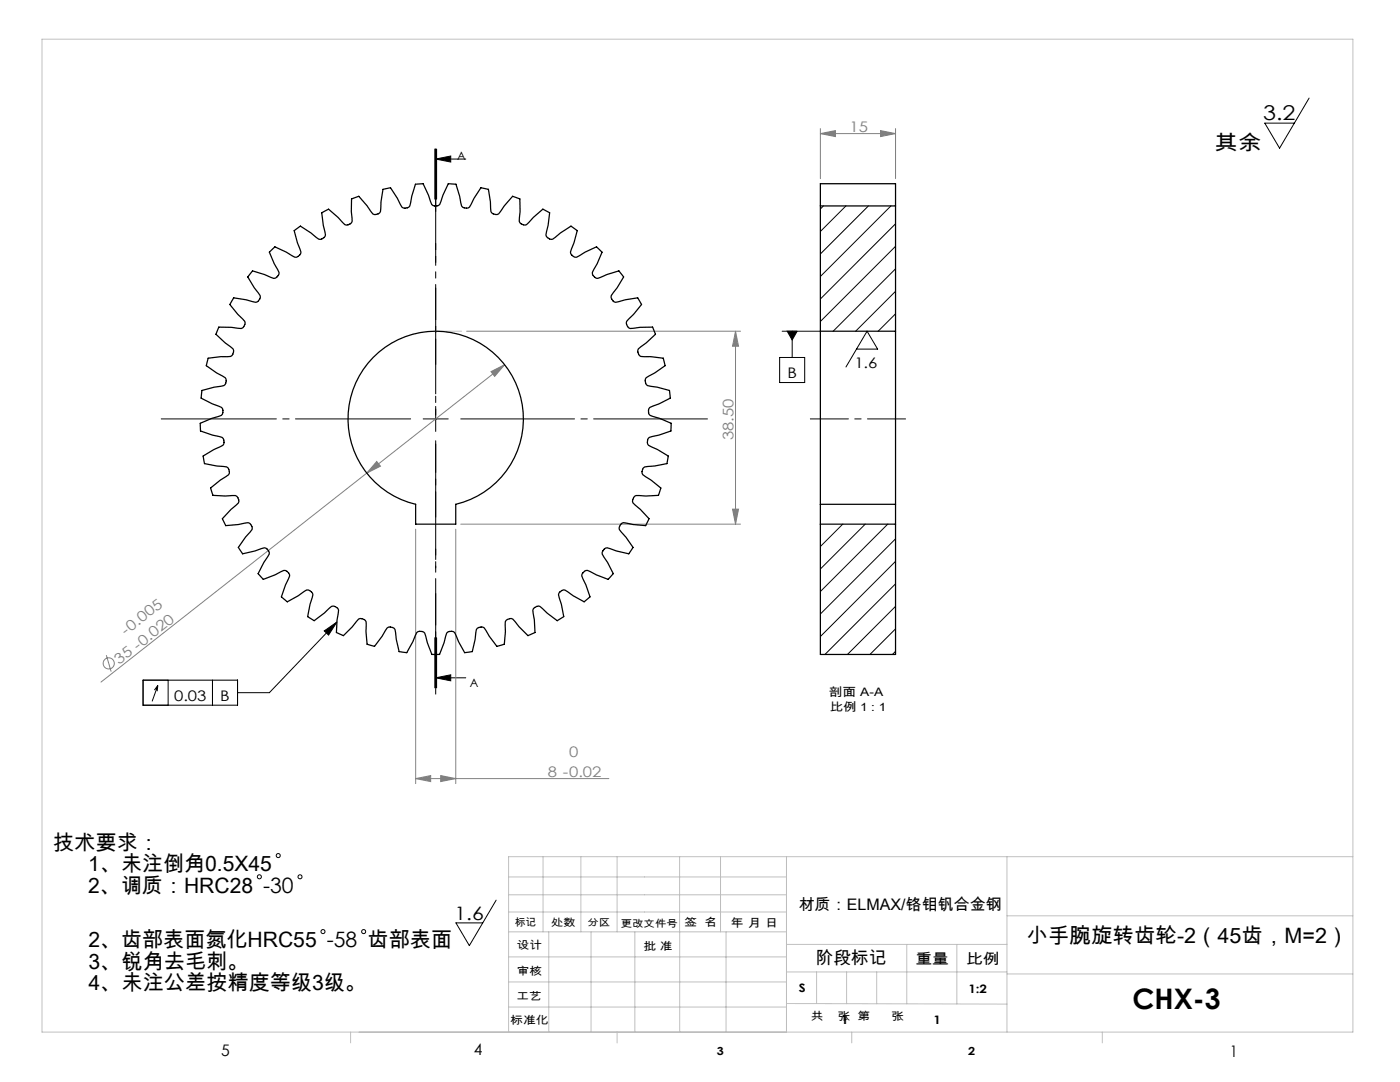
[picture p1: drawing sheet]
<svg xmlns="http://www.w3.org/2000/svg" width="279mm" height="216mm" viewBox="0 0 279 216" stroke-linecap="round" stroke-linejoin="round" font-family="sans-serif">
<g fill="none" stroke="#808080" stroke-width=".2">
<path d="M163.7 26.7l3-.6v1.2zM163.7 25.7v10M163.7 26.7h15M175.7 26.1l3 .6-3 .6zM178.7 25.7v10M93.1 66.1h54.7M98 74.2l2.7-1.4-2 2.3zM100.7 72.8l-27.5 21.6M146.8 66.1v38.5M146.8 66.1l.6 3h-1.2zM73.2 94.4l-53 41.7M75.2 92.1l.7 .9-2.7 1.4z"/>
<path d="M83 105.6v50.8M91 105.6v50.8M92 104.6h55.8M146.2 101.6h1.2l-.6 3zM21.2 130.7l1 3.3M83 155.4l3-.6v1.2zM83 155.4h38.5M88 154.8l3 .6-3 .6z"/>
<circle cx="21.7" cy="132.4" r="1.11"/>
</g>
<g fill="none" stroke="#000" stroke-width=".2">
<path d="M261.3 19.6l-5.9 10-3-5h5.9M86.8 29.7v10M87 31.7h6M87 31.7l3-.6v1.2zM87 29.7v10M87.1 29.7v10M155.6 71.3h5v5h-5zM156.1 66.1h7.6M157.1 66.1h2l-1 1.7zM158.1 66.1v5.2M170.9 69.7h4.2l-2.1-3.6-4.2 7.1M84.5 83.6h5"/>
<path d="M87 81.1v5M28.6 135.7h18.8v5h-18.8zM31.5 136.8l-.7 .9M31.5 136.8l-.1 1.1M31.5 136.8l-1.1 3.1M33.6 135.7v5M42.4 135.7v5M64.7 125.9l2.5-1.8-1.6 2.6zM67.2 124.1l-13.4 14.1h-6.4M86.8 127.3v10M87 135.3h6M87 135.3l3-.6v1.2z"/>
<path d="M87 127.3v10M87.1 127.3v10zM99 179.6l-5.3 9.1-2.7-4.5h5.3"/>
<circle cx="51.8" cy="175" r=".4"/>
<circle cx="55.5" cy="170.7" r=".4"/>
<circle cx="59.9" cy="175" r=".4"/>
<circle cx="64.5" cy="185.9" r=".4"/>
<circle cx="72.6" cy="185.9" r=".4"/>
</g>
<path d="M87 78.6v-47.5" fill="none" stroke="#000" stroke-width=".2" stroke-dasharray="30.5 1.3 1.3 1.3" stroke-dashoffset="8.7"/>
<path d="M82 83.6h-49.8" fill="none" stroke="#000" stroke-width=".2" stroke-dasharray="30.5 1.3 1.3 1.3" stroke-dashoffset="7.5"/>
<path d="M87 88.6v49.9" fill="none" stroke="#000" stroke-width=".2" stroke-dasharray="30.5 1.3 1.3 1.3" stroke-dashoffset="7.4"/>
<path d="M92 83.6h49.2" fill="none" stroke="#000" stroke-width=".2" stroke-dasharray="30.5 1.3 1.3 1.3" stroke-dashoffset="7.8"/>
<path d="M161.7 83.6h19" fill="none" stroke="#000" stroke-width=".2" stroke-dasharray="30.5 1.3 1.3 1.3" stroke-dashoffset="22.9"/>
<path d="M87 29.7v107.6" fill="none" stroke="#000" stroke-width=".2" stroke-dasharray="6.3 1.3 1.3 1.3 5.1" stroke-dashoffset="2.8"/>
<g fill="none" stroke="#c0c0c0" stroke-width=".2">
<path d="M8.4 7.8h261.6v198.1h-261.6zM87 66.1h5.1M101.5 178.5h55.5M101.5 175h55.5M108.4 170.9v15M115.9 170.9v15M123.2 170.9v15M135.6 170.9v15M143.8 170.9v15M157 170.9v35M201 170.9v35M270 170.9h-168.5v35"/>
<path d="M101.5 195.9h55.5M101.5 190.9h55.5M101.5 185.9h55.5M101.5 182h55.5M109.5 185.9v20M118 185.9v20M126.7 185.9v20M135.7 185.9v20M144.9 185.9v20M157 188.4h44M157 193.9h44M163 193.9v6.4"/>
<path d="M169 193.9v6.4M175 193.9v6.4M181 188.4v11.9M191 188.4v11.9M201 194.3h69M201 182.7h69M70 205.9v2.2M101.5 200.9h55.5M123.2 205.9v2.2M157 200.2l44 .2M170 205.9v2.2M220 205.9v2.2"/>
</g>
<g fill="#000">
<path d="M87 31.7l3-.6v1.2zM87 135.3l3-.6v1.2z"/>
<path d="M64.7 125.9l2.5-1.8-1.6 2.6zM157.1 66.1l1 1.7 1-1.7z"/>
</g>
<g fill="#808080">
<path d="M146.8 66.1l.6 3h-1.2zM146.2 101.6h1.2l-.6 3z"/>
<path d="M83 155.4l3-.6v1.2zM88 154.8l3 .6-3 .6zM163.7 26.7l3-.6v1.2zM175.7 26.1l3 .6-3 .6z"/>
<path d="M98 74.2l.7 .9 2-2.3zM75.2 92.1l-2 2.3 2.7-1.4z"/>
</g>
<path d="M53.8 50.3l1.1-1 2.2 1 1.7 1h.4l.6-.4 .3-.6-.7-1.8-.7-2.5 1.3-.9 2.1 1.4 1.5 1.2 .3 .1 .7-.4 .4-.5-.5-1.9-.3-2.5 1.4-.8 1.9 1.7 1.3 1.4 .3 .1 .8-.2 .4-.5-.2-2 .1-2.5 1.4-.5 1.7 1.9 1.1 1.6 .6 .1 .7-.3 .2-.3 .1-1.9 .4-2.5 1.5-.3 1.4 2.1 .9 1.7 .6 .2 .8-.1 .2-.3 .4-1.9 .7-2.4 1.5-.1 1.1 2.2 .7 1.9 .5 .3 .8-.1 .2-.2 .7-1.9 1.1-2.2 1.5 .1 .7 2.4 .4 1.9 .5 .4h.8l.3-.2 .9-1.7 1.4-2.1 1.5 .3 .4 2.5 .1 1.9 .2 .3 .7 .3 .6-.1 1.1-1.6 1.7-1.9 1.1 .4 .3 .1 .1 2.5-.2 2 .4 .5 .8 .2 .3-.1 1.3-1.4 1.9-1.7 1.4 .8-.3 2.5-.4 1.9 .3 .5 .7 .4 .3-.1 1.5-1.2 2.2-1.4 1.2 .9-.7 2.5-.7 1.8 .1 .3 .5 .6 .7 .1 1.7-1 2.2-1 .6 .5 .6 .5-1 2.3-1 1.8 .2 .6 .6 .5 .3 .1 1.8-.8 2.4-.7 1 1.2-1.3 2.1-1.2 1.6-.1 .3 .4 .7 .6 .3 1.9-.5 2.5-.4 .7 1.4-1.5 1.9-1.4 1.4-.1 .3 .3 .8 .5 .3 1.9-.2h2.5l.2 .3 .4 1.1-1.8 1.7-1.6 1.2-.1 .6 .3 .8 .3 .1 2 .1 2.5 .3 .3 1.5-2 1.4-1.7 1-.2 .3v.7l.4 .5 2 .4 2.4 .6 .2 1.5-2.3 1.2-1.8 .7-.2 .3-.1 .7 .3 .6 1.9 .6 2.3 1v1.5l-2.4 .8-1.9 .5-.2 .2-.2 .8 .2 .6 1.8 .8 2.2 1.3-.3 1.5-2.5 .5-1.9 .2-.3 .2-.3 .7 .2 .6 1.6 1.1 2 1.6-.5 1.4-2.5 .2-2-.1-.3 .1-.3 .7v.7l1.5 1.3 1.7 1.8-.6 1.4-2.6-.2-1.9-.4-.5 .3-.3 .8v.3l1.3 1.5 1.4 2-.8 1.3-2.5-.6-1.8-.6-.6 .3-.4 .6v.4l1 1.6 1.2 2.3-1 1.1-2.4-.9-1.8-.9-.6 .2-.5 .6v.3l.8 1.8 .8 2.4-1.1 1-2.2-1.2-1.7-1.2-.6 .1-.6 .6v.3l.5 1.9 .5 2.4-1.3 .9-2-1.6-1.5-1.3-.3-.1-.7 .3-.4 .5 .3 2 .2 2.5-1.1 .5-.3 .1-1.8-1.7-1.3-1.6-.6-.1-.7 .4-.2 .3 .1 1.9-.3 2.6-1.4 .4-1.6-2-1-1.7-.3-.2-.7 .1-.5 .4-.3 2-.5 2.4-1.6 .2-1.2-2.2-.8-1.8-.2-.2h-.8l-.6 .3-.5 1.9-.9 2.4h-.7h-.8l-.9-2.4-.5-1.9-.6-.3h-.8l-.2 .2-.8 1.8-1.2 2.2-1.5-.2-.6-2.4-.3-2-.5-.4-.7-.1-.3 .2-1 1.7-1.6 2-1.4-.4-.3-2.6 .1-1.9-.2-.3-.7-.4-.6 .1-1.3 1.6-1.8 1.7-.3-.1-1.1-.5 .2-2.5 .3-2-.4-.5-.7-.3-.3 .1-1.5 1.3-2 1.6-1.3-.9 .5-2.4 .5-1.9v-.3l-.6-.6-.6-.1-1.7 1.2-2.2 1.2-1.1-1 .8-2.4 .8-1.8v-.3l-.5-.6-.6-.2-1.8 .9-2.4 .9-1-1.1 1.2-2.3 1-1.6v-.4l-.4-.6-.6-.3-1.8 .6-2.5 .6-.8-1.3 1.4-2 1.3-1.5 .1-.3-.4-.8-.5-.3-1.9 .4-2.5 .2-.7-1.4 1.7-1.8 1.5-1.3v-.7l-.3-.7-.3-.1-2 .1-2.5-.2-.5-1.4 2-1.6 1.6-1.1 .2-.6-.3-.7-.3-.2-1.9-.2-2.5-.5-.3-1.5 2.2-1.3 1.8-.8 .2-.6-.1-.8-.3-.2-1.9-.5-2.4-.8v-1.5l2.3-1 1.9-.6 .3-.6-.1-.7-.2-.3-1.8-.7-2.3-1.2 .2-1.5 2.4-.6 2-.4 .4-.5v-.7l-.1-.3-1.8-1-2-1.4 .3-1.5 2.5-.3 2-.1 .3-.1 .3-.8-.1-.6-1.6-1.2-1.8-1.7 .3-.7 .3-.7h2.5l1.9 .2 .6-.3 .2-.8-.1-.3-1.3-1.4-1.6-1.9 .7-1.4 2.5 .4 1.9 .5 .6-.3 .4-.7-.1-.3-1.2-1.6-1.3-2.1 1-1.2 2.4 .7 1.8 .8 .3-.1 .6-.5 .2-.6-1-1.8zM163.7 41.1v-4.4h15v4.4M163.7 41.1h15M163.7 41.1v25M178.7 41.1v25M74.5 71.3a17.5 17.5 0 0 1 27.7 3.7 17.5 17.5 0 0 1-11.2 25.6v4h-8v-4a17.5 17.5 0 0 1-8.5-29.3zM163.7 66.1v34.5M163.7 66.1h15M178.7 66.1v34.5M163.7 104.6h15M163.7 100.6v30h15v-30M163.7 100.6h15" fill="none" stroke="#000" stroke-width=".25"/>
<g fill="none" stroke="#000" stroke-width=".2">
<path d="M164.3 41.1l-.6 .6M168.8 41.1l-5.1 5.1M173.3 41.1l-9.6 9.6M177.8 41.1l-14.1 14.1M178.7 44.7l-15 15M178.7 49.1l-15 15M178.7 53.6l-12.4 12.5M178.7 58.1l-7.9 8M178.7 62.6l-3.4 3.5M168.2 104.6l-4.5 4.5M172.7 104.6l-9 8.9M177.2 104.6l-13.5 13.4"/>
<path d="M178.7 107.5l-15 15M178.7 112l-15 15M178.7 116.5l-14.1 14.1M178.7 121l-9.6 9.6M178.7 125.5l-5.1 5.1M178.7 130l-.6 .6"/>
</g>
<text font-size="5.6" x="226" y="201.3">CHX-3</text>
<g font-size="4.2">
<text x="10.6" y="169.6">技术要求：</text>
<text x="17.6" y="173.9">1、未注倒角0.5X45</text>
<text x="17.6" y="178.1">2、调质：HRC28 -30</text>
<text x="17.6" y="189">2、齿部表面氮化HRC55 -58 齿部表面</text>
<text x="204.9" y="188.1">小手腕旋转齿轮-2（45齿，M=2）</text>
<text x="17.7" y="193.3">3、锐角去毛刺。</text>
<text x="17.7" y="197.5">4、未注公差按精度等级3级。</text>
</g>
<g font-size="4.1">
<text x="252.1" y="24">3.2</text>
<text x="242.4" y="30">其余</text>
</g>
<text font-size="3.7" x="90.7" y="183.6">1.6</text>
<text font-size="3.5" x="162.8" y="192.3">阶段标记</text>
<g font-size="3.2">
<text x="159.4" y="181.6">材质：ELMAX/铬钼钒合金钢</text>
<text x="44.2" y="210.6">5</text>
<text x="94.6" y="210.6">4</text>
<text x="245.4" y="210.9">1</text>
</g>
<g font-size="2.9" fill="#808080">
<text x="169.5" y="26.2">15</text>
<text x="146.4" y="87.8" transform="rotate(-90 146.4 87.8)">38.50</text>
<text x="25.1" y="126.8" transform="rotate(-38 25.1 126.8)">-0.005</text>
<text x="23.8" y="132.7" transform="rotate(-38 23.8 132.7)">35 -0.020</text>
<text x="109.3" y="154.9">8 -0.02</text>
<text x="113.6" y="151.1">0</text>
</g>
<g font-size="2.9">
<text x="157.1" y="75.4">B</text>
<text x="170.5" y="73.4">1.6</text>
<text x="34.7" y="139.8">0.03</text>
<text x="43.9" y="139.8">B</text>
<text x="182.7" y="192.3">重量</text>
<text x="192.8" y="192.4">比例</text>
</g>
<g font-size="2.3">
<text x="91.3" y="31.9">A</text>
<text x="93.8" y="137">A</text>
<text x="165.4" y="139">剖面 A-A</text>
<text x="165.6" y="142">比例 1 : 1</text>
<text x="145.8" y="185">年 月 日</text>
<text x="159.4" y="198">S</text>
<text x="193.3" y="198.2">1:2</text>
<text x="167.9" y="204.4">1</text>
<text x="186.3" y="204.4">1</text>
</g>
<g font-size="2.2">
<text x="136.6" y="184.8">签 名</text>
<text x="103.1" y="189.5">设计</text>
<text x="128.4" y="189.5">批 准</text>
<text x="103.1" y="194.5">审核</text>
<text x="103" y="199.6">工艺</text>
<text x="161.8" y="203.5">共</text>
<text x="167.2" y="203.5">张 第</text>
<text x="177.9" y="203.5">张</text>
<text x="101.8" y="204.4">标准化</text>
<text x="143.1" y="210.5">3</text>
<text x="193.2" y="210.5">2</text>
</g>
<g font-size="2.1">
<text x="102.8" y="184.7">标记</text>
<text x="110" y="184.8">处数</text>
</g>
<g font-size="2">
<text x="117.3" y="184.8">分区</text>
<text x="123.9" y="184.9">更改文件号</text>
</g>
</svg>
